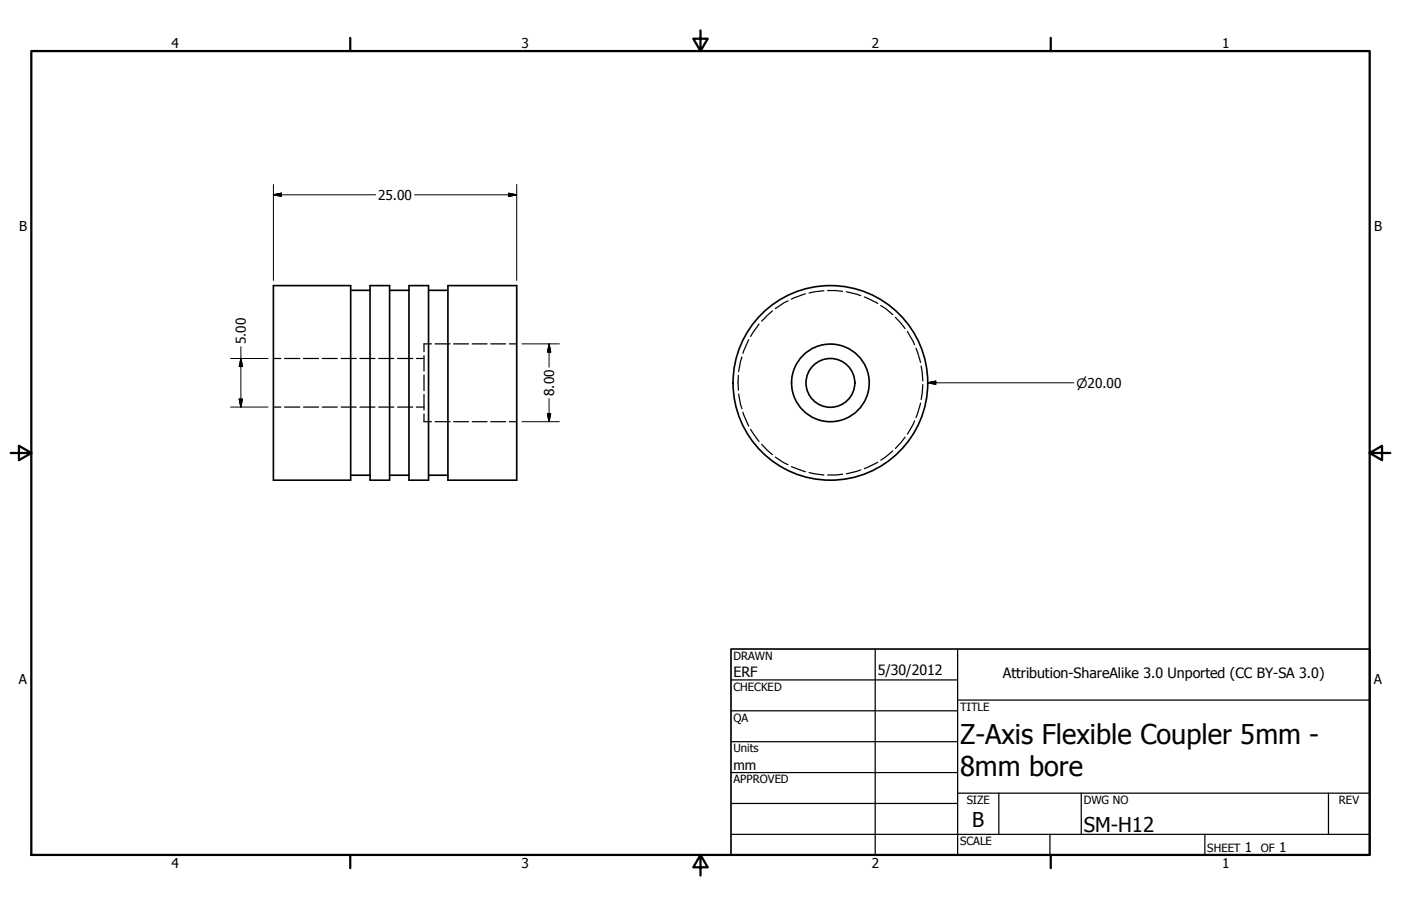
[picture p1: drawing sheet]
<svg xmlns="http://www.w3.org/2000/svg" width="432mm" height="279mm" viewBox="0 0 432 279" stroke-linecap="round" stroke-linejoin="round" font-family="sans-serif">
<!-- layer: Hidden (ANSI) -->
<g fill="none" stroke="#000" stroke-width=".38">
<path d="M233.9 99.9l-2.6 3.9M238.1 95.9l-3.3 3.2M242.9 92.8l-3.9 2.4M248.2 90.6l-4.3 1.7M253.9 89.7l-4.5 .7M255.1 89.6l4.6 .3M260.9 90l4.4 1.2M266.4 91.6l4.1 2M271.5 94.2l1.5 1 2.1 1.8M276 97.9l3 3.4M84.3 110.6h2.3M87.7 110.6h4.7"/>
<path d="M93.5 110.6h4.7M99.3 110.6h4.6M105.2 110.6h4.6M110.9 110.6h4.7M116.7 110.6h4.6M122.6 110.6h4.6M128.3 110.6h2.4M130.7 109.7v4.7M130.7 115.6v4.9M133 106h-2.3v2.5M134.1 106h4.6M139.8 106h4.6"/>
<path d="M145.5 106h4.6M151.3 106h4.5M157 106h2.3M227.6 115.8v4.5M228.7 110.1l-1.1 4.5M230.8 104.8l-1.8 4.2M279.7 102.2l2.2 4.1M282.3 107.4l1.4 4.4M283.9 112.9l.5 4.6M284.4 118.6l-.5 4.6M84.3 125.5h2.3M87.7 125.5h4.7"/>
<path d="M93.5 125.5h4.7M99.3 125.5h4.6M105.2 125.5h4.6M110.9 125.5h4.7M116.7 125.5h4.6M122.6 125.5h4.6M128.3 125.5h2.4M130.7 121.7v4.7M130.7 127.6v2.4h2.3M134.1 130h4.6M139.8 130h4.6M145.5 130h4.6"/>
<path d="M151.3 130h4.5M157 130h2.3M227.6 121.5l1.1 4.5M229 127.1l1.8 4.3M231.3 132.4l2.6 3.7M234.8 137l3.3 3.2M275.1 139.1l-3.6 2.8M279 134.8l-3 3.5M281.9 129.8l-2.2 4.1M283.7 124.3l-1.4 4.5M239 141l3.9 2.3M243.9 143.9l4.3 1.6"/>
<path d="M249.4 145.7l4.5 .8M259.7 146.2l-4.6 .3M265.3 144.9l-4.4 1.2M270.5 142.6l-4.1 1.9"/>
</g>
<!-- layer: Visible (ANSI) -->
<g fill="none" stroke="#000" stroke-width=".51">
<path d="M84.3 88.1h23.8v60h-23.8zM108.1 89.5h5.9M114 88.1h6.1v60h-6.1zM120.1 89.5h5.9M126 88.1h6.1v60h-6.1zM132.1 89.5h5.9M138 88.1h21.3v60h-21.3zM108.1 146.6h5.9M120.1 146.6h5.9M132.1 146.6h5.9"/>
<circle cx="255.9" cy="118.1" r="7.5"/>
<circle cx="255.9" cy="118.1" r="12"/>
<circle cx="255.9" cy="118.1" r="30"/>
</g>
<!-- layer: Border (ANSI) -->
<path d="M9.7 15.7h412.4v248h-412.4zM107.9 11.7v4M215.9 9.4v6.3l-2.2-3.8h4.4l-2.2 3.8M323.8 11.7v4M3.3 139.7h6.4l-3.9-2.2v4.4l3.9-2.2M422.1 139.7l3.9 2.2v-4.4l-3.9 2.2h6.4M107.9 263.7v4M215.9 263.7l2.2 3.8h-4.4l2.2-3.8v6.3M323.8 263.7v4" fill="none" stroke="#000" stroke-width=".7"/>
<!-- layer: Title (ANSI) -->
<g fill="none" stroke="#000" stroke-width=".38">
<path d="M225.3 209.7h69.8M225.3 219.2h69.8M269.7 200.2v63.5M295.1 215.9h127M295.1 200.2v63.5M225.3 228.7h69.8M225.3 238.3h69.8M225.3 257.3h196.8M225.3 247.8h69.8M295.1 244.6h127M307.8 244.6v12.7M323.6 257.3v6.4"/>
<path d="M333.2 244.6v12.7M371.3 257.3v6.4M409.4 244.6v12.7"/>
</g>
<path d="M225.3 200.2h196.8v63.5h-196.8z" fill="none" stroke="#000" stroke-width=".51"/>
<!-- layer: Dimension (ANSI) -->
<g fill="none" stroke="#000" stroke-width=".31">
<path d="M84.3 56.9v29.6M156.7 59.6l2.6 .5-2.6 .5zM159.3 56.9v29.6M84.3 60.1l2.4-.5v1zM84.3 60.1h31.5M127.8 60.1h31.5M71.1 110.6h11.5M74.2 110.6l.5 2.4h-1zM74.2 106.9v18.6M160.8 106h11.6M169.2 106l.5 2.6h-1zM169.2 106v7.2"/>
<path d="M285.9 118l2.5-.5v1.1zM285.9 118h45.1M71.1 125.5h11.5M73.7 123.1h1l-.5 2.4zM160.8 130h11.6M168.7 127.6h1l-.5 2.4zM169.2 122.9v7.1"/>
</g>
<g fill="#000" stroke="#000" stroke-width=".31">
<path d="M84.3 60.1l2.4-.5zM84.3 60.1l2.4-.5v1zM156.7 60.6l2.6-.5zM156.7 59.6l2.6 .5-2.6 .5zM74.2 110.6l.5 2.4zM74.2 110.6l.5 2.4h-1zM169.2 106l.5 2.6zM169.2 106l.5 2.6h-1zM285.9 118l2.5-.5zM285.9 118l2.5-.5v1.1zM73.7 123.1l.5 2.4zM73.7 123.1h1l-.5 2.4z"/>
<path d="M168.7 127.6l.5 2.4zM168.7 127.6h1l-.5 2.4z"/>
</g>
<g font-size="8.4">
<text x="295.9" y="229.4">Z-Axis Flexible Coupler 5mm -</text>
<text x="295.9" y="239.5">8mm bore</text>
</g>
<g font-size="6.3">
<text x="299.7" y="255.1">B</text>
<text x="334" y="256.5">SM-H12</text>
</g>
<g font-size="4.4">
<text x="226.1" y="208.9">ERF</text>
<text x="270.5" y="208.2">5/30/2012</text>
<text x="309.1" y="209.2">Attribution-ShareAlike 3.0 Unported (CC BY-SA 3.0)</text>
</g>
<g font-size="4.2">
<text x="52.8" y="14.7">4</text>
<text x="160.8" y="14.7">3</text>
<text x="268.7" y="14.7">2</text>
<text x="376.7" y="14.7">1</text>
<text x="116.5" y="61.6">25.00</text>
<text x="5.9" y="71.4">B</text>
<text x="423.5" y="71.4">B</text>
<text x="75.8" y="106.1" transform="rotate(-90 75.8 106.1)">5.00</text>
<text x="170.8" y="122.1" transform="rotate(-90 170.8 122.1)">8.00</text>
<text x="5.8" y="211.1">A</text>
<text x="423.4" y="211.1">A</text>
<text x="226.1" y="237.5">mm</text>
<text x="383.7" y="262.8">1</text>
<text x="394.2" y="262.8">1</text>
<text x="52.8" y="267.7">4</text>
<text x="160.8" y="267.7">3</text>
<text x="268.7" y="267.7">2</text>
<text x="376.7" y="267.7">1</text>
</g>
<text font-size="4" x="331.8" y="119.5">⌀20.00</text>
<g font-size="3.5">
<text x="226.1" y="203.5">DRAWN</text>
<text x="226.1" y="213">CHECKED</text>
<text x="295.9" y="219.2">TITLE</text>
<text x="226.1" y="222.6">QA</text>
<text x="226.1" y="232">Units</text>
<text x="226.1" y="241.6">APPROVED</text>
<text x="297.9" y="248">SIZE</text>
<text x="334" y="248">DWG NO</text>
<text x="412.7" y="247.9">REV</text>
<text x="295.9" y="260.7">SCALE</text>
<text x="372.1" y="262.8">SHEET</text>
<text x="388.6" y="262.8">OF</text>
</g>
</svg>
